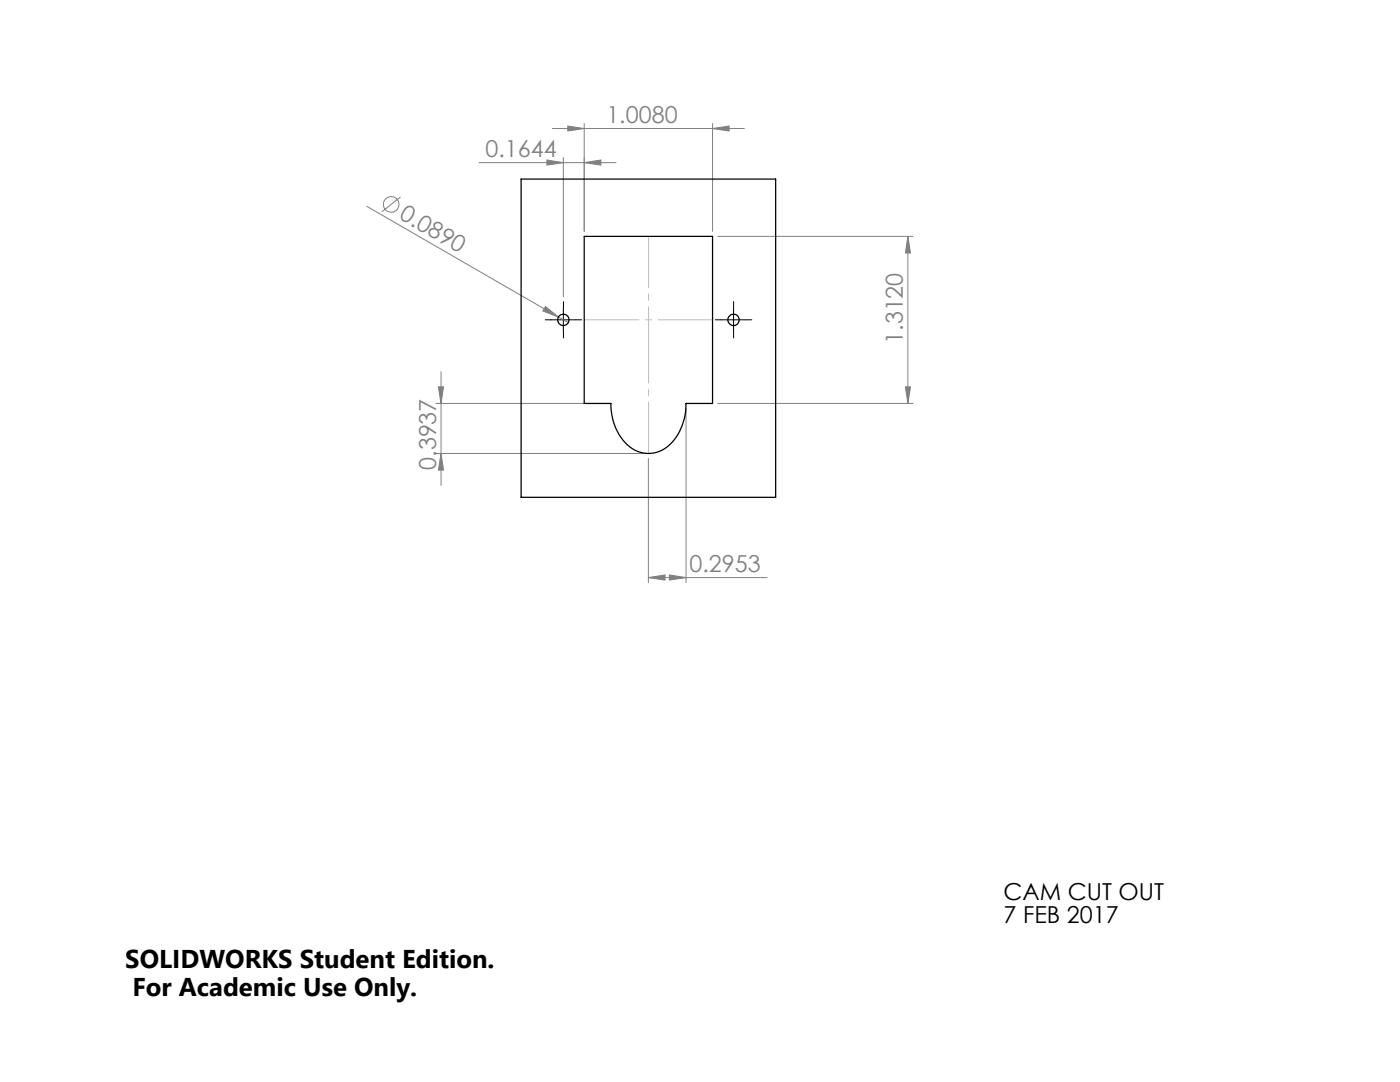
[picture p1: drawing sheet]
<svg xmlns="http://www.w3.org/2000/svg" width="279mm" height="216mm" viewBox="0 0 279 216" stroke-linecap="round" stroke-linejoin="round" font-family="sans-serif">
<g fill="none" stroke="#808080" stroke-width=".2">
<path d="M79.9 39.3l-3.7 3M95.6 32.5h27.3M109.1 31.9l3.3 .6-3.3 .4zM110.2 25.6h38.4M112.4 31.4v27.8M113.3 25.2l3.3 .4-3.3 .5zM116.6 32.5l3.3-.6v1zM116.6 24.7v21.5M142.2 25.6l3.3-.4v.9zM142.2 24.7v21.5M73.2 41.2l38.2 22.1M143.2 47.2h39"/>
<path d="M181.2 47.2l.5 3.3h-1zM181.2 47.2v33.3M87.5 77.2h1l-.5 3.3zM88 74.2v22.6M108.9 61.2l2.5 2.1-3.1-1.2zM111.4 63.3l2 1.1M180.7 77.2h1l-.5 3.3zM87 80.5h33.9M87 90.5h41.4M88 90.5l.5 3.3h-1zM129.4 91.5v24.7M136.9 81.5v34.7"/>
<path d="M143.2 80.5h39M129.4 115.3l3.3-.6v1zM129.4 115.3h23.7M133.6 114.7l3.3 .6-3.3 .4z"/>
<circle cx="78.1" cy="40.8" r="1.56"/>
</g>
<path d="M110 63.8h-1.2M112.5 61.3v-1.1M112.5 66.3v1.1M115 63.8h1.1M143.9 63.8h-1.1M146.4 61.3v-1.1M146.4 66.3v1.1M148.9 63.8h1.1" fill="none" stroke="#000" stroke-width=".2" stroke-dasharray="15.2 1.3 1.3 1.3"/>
<path d="M109.9 63.8h5M112.4 61.3v5M143.9 63.8h5M146.4 61.3v5" fill="none" stroke="#000" stroke-width=".2"/>
<path d="M129.4 47.1v43.4" fill="none" stroke="#c0c0c0" stroke-width=".2" stroke-dasharray="15.2 1.3 1.3 1.3" stroke-dashoffset="5"/>
<path d="M116.6 63.8h25.6" fill="none" stroke="#c0c0c0" stroke-width=".2" stroke-dasharray="15.2 1.3 1.3 1.3" stroke-dashoffset="4.3"/>
<g fill="#808080">
<path d="M108.9 61.2l2.5 2.1-3.1-1.2z"/>
<path d="M129.4 115.3l3.3-.6v1zM133.6 114.7l3.3 .6-3.3 .4z"/>
<path d="M87.5 77.2h1l-.5 3.3zM88 90.5l.5 3.3h-1z"/>
<path d="M116.6 32.5l3.3-.6v1zM109.1 31.9l3.3 .6-3.3 .4z"/>
<path d="M142.2 25.6l3.3-.4v.9zM113.3 25.2l3.3 .4-3.3 .5z"/>
<path d="M180.7 77.2h1l-.5 3.3zM181.2 47.2l.5 3.3h-1z"/>
</g>
<g fill="none" stroke="#000" stroke-width=".25">
<path d="M104 35.7h50.8v63.5h-50.8zM116.6 47.2h25.6v33.3h-5.3a10.5 10.5 0 0 1-4.7 9.3 6.3 6.3 0 0 1-8.3-2.5 11.4 11.4 0 0 1-2-6.8h-5.3z"/>
<circle cx="112.4" cy="63.8" r="1.13"/>
<circle cx="146.4" cy="63.8" r="1.12"/>
</g>
<g font-size="5.1">
<text x="25" y="193.2">SOLIDWORKS Student Edition.</text>
<text x="26.4" y="198.8">For Academic Use Only.</text>
</g>
<g font-size="4.7" fill="#808080">
<text x="121" y="24.6">1.0080</text>
<text x="96.9" y="31.4">0.1644</text>
<text x="79.5" y="43.5" transform="rotate(30 79.5 43.5)">0.0890</text>
<text x="180.2" y="68.6" transform="rotate(-90 180.2 68.6)">1.3120</text>
<text x="87" y="93.8" transform="rotate(-90 87 93.8)">0.3937</text>
<text x="137.6" y="114.2">0.2953</text>
</g>
<g font-size="4.7">
<text x="200.3" y="179.6">CAM CUT OUT</text>
<text x="200.3" y="184.1">7 FEB 2017</text>
</g>
</svg>
